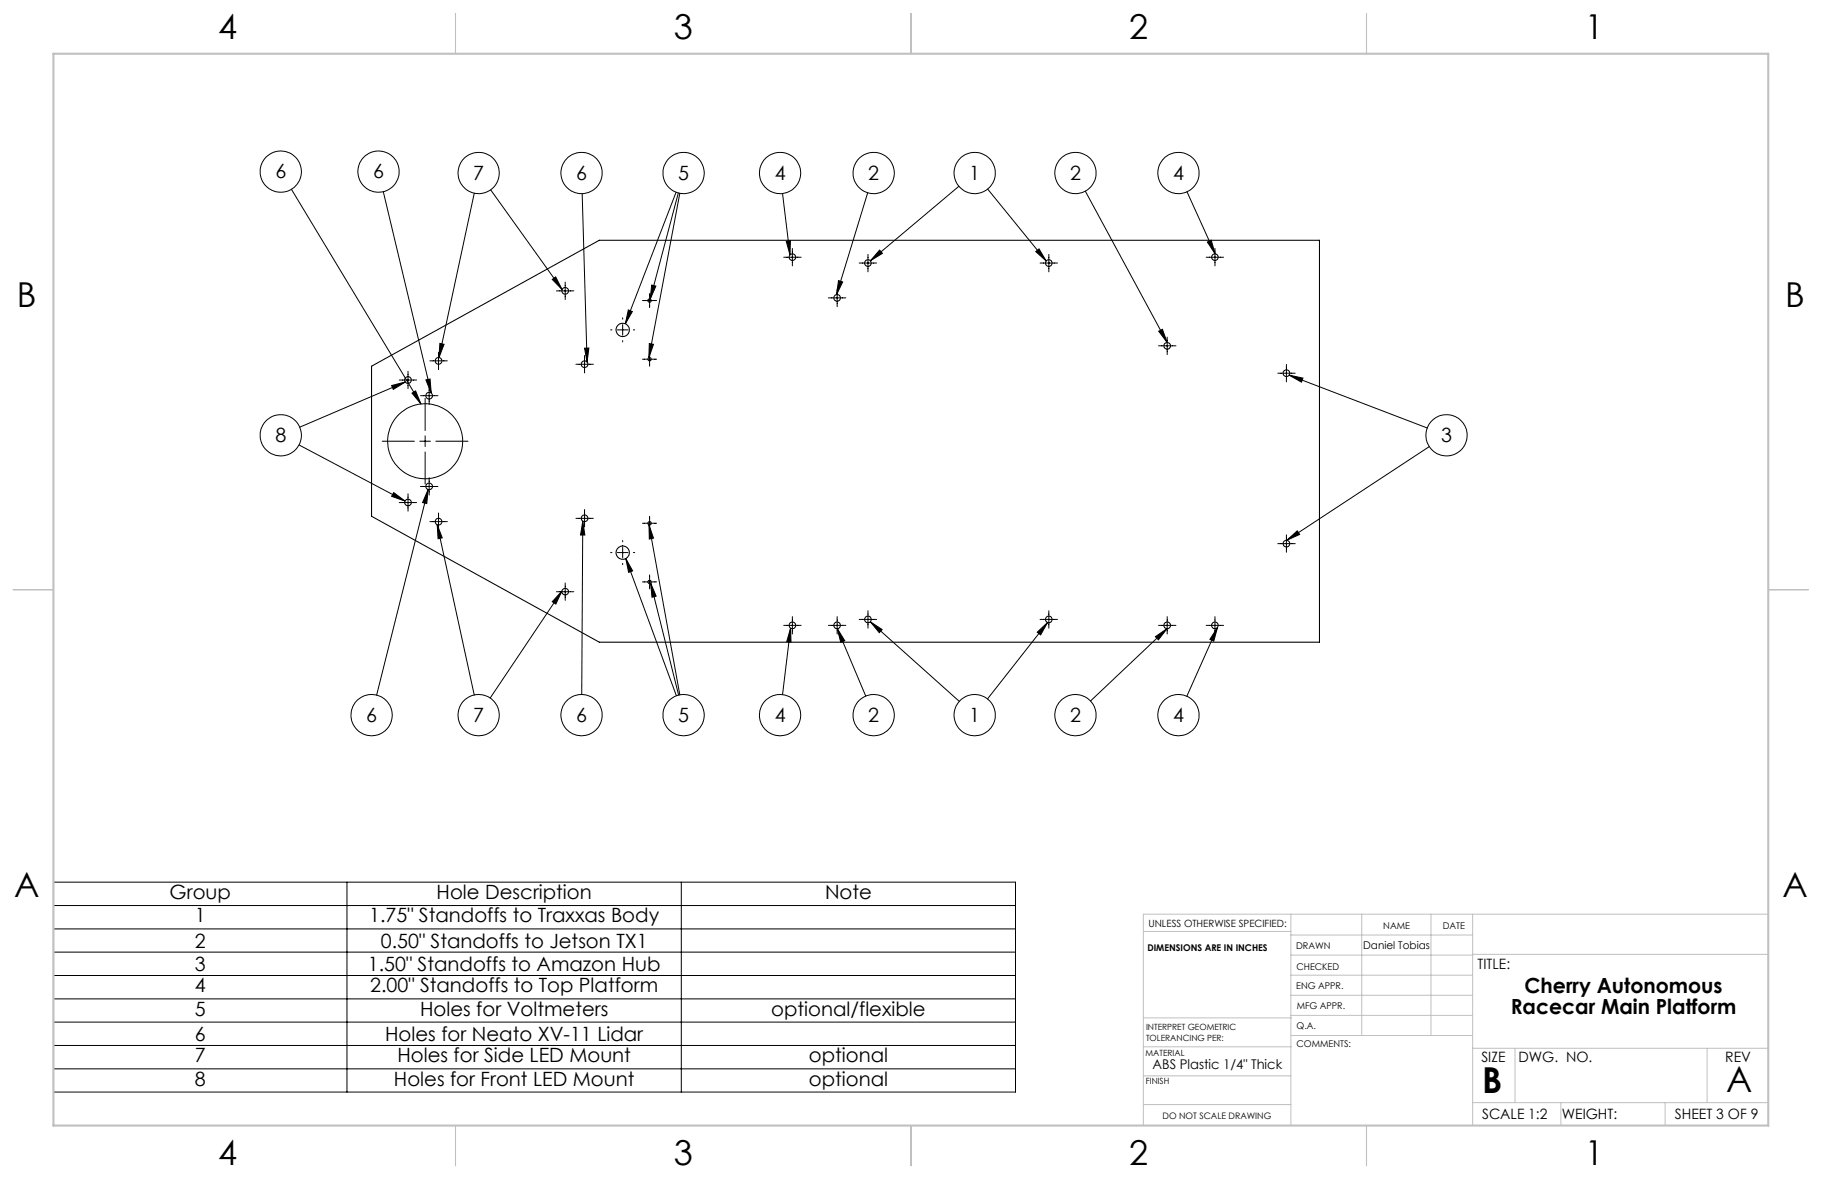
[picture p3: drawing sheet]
<svg xmlns="http://www.w3.org/2000/svg" width="432mm" height="279mm" viewBox="0 0 432 279" stroke-linecap="round" stroke-linejoin="round" font-family="sans-serif">
<g fill="none" stroke="#000" stroke-width=".24">
<path d="M69.1 44.9l30.7 50.8M90.8 45.4l11.4 47.7M112.4 45.8l-8.4 38.9M116.3 45l16.9 23.6M138 45.9l1.1 39.9M160.2 45.5l-12 31.2M160.8 45.7l-6.7 25.2M161.1 45.8l-7.3 39M185.5 45.9l1.7 14.5M186.3 57.2l1-.2-.1 3.4zM187.8 58.9v4.1M205.6 45.7l-7.3 24.1"/>
<path d="M208.5 59.3l.6 .7-2.8 1.8zM227.3 44.1l-21 17.7M234.1 44.8l13.8 17M245.5 59.6l.7-.6 1.7 2.8zM257.2 45.3l19.4 35.9M281.3 45.4l6.7 14.7M286.1 57.4l1-.5 .9 3.2zM287.9 58.9v4.1M130.9 66.2l.8-.6 1.5 3zM131.9 68.9h4.1M133.9 66.9v4.1M144.7 78.2h.3"/>
<path d="M146.3 78.2h2.5M147.6 75.3v.3M147.6 76.9v2.5M148.9 73.4l1 .4-1.7 2.9zM150.1 78.2h.3M152.3 71.2h3.3M154 69.6v3.3M154.4 67.6l1 .2-1.3 3.1zM185.7 61h4.2M196.3 70.6h4.1M198.4 68.5v4.2M198.7 66.5l1 .3-1.4 3z"/>
<path d="M203.6 62.3h4.2M205.7 60.3v4.1M246.5 62.3h4.1M248.6 60.3v4.1M274.6 78.5l.9-.5 1.1 3.2zM276.6 79.9v4.1M285.9 61h4.1M92.8 91.4l3.3-.9-2.9 1.8zM94.6 90.1h4.1M96.1 90.5l-25.1 10.7M96.7 88v4.1M97.6 93.2l.9-.6 1.3 3.1z"/>
<path d="M99.7 93.8h4.1M100.8 94.4v7.6M100.9 90l1-.2 .3 3.3zM101.7 91.7v4.1M101.9 85.5h4.1M103.9 83.5v4.1M104.2 81.4l1 .2-1.2 3.1zM136.5 86.3h4.1M138.5 82.5h1.1l-.5 3.3zM138.5 84.2v4.2M147.6 80.7v.3M152.3 85.1h3.3"/>
<path d="M153.9 81.4l1 .2-1.1 3.2zM154 83.5v3.3M274.6 82h4.1M302.8 88.4h4.2M304.9 86.4v4.1M305.5 88.9l3.3 .7-.4 1zM305.5 88.9l32.7 12.5M70.9 105.4l25.1 13.3M90.6 104.6h7.6M93.3 116.7l2.7 2-3.2-1.1zM94.6 119.1h4.1M96.7 117v4.1"/>
<path d="M99.5 104.6h2.5M99.7 115.3h4.1M100.8 103.3v2.5M100.8 107.1v7.6M101.5 116l-.4 3.3-.9-.2zM101.5 116l-12.2 48.7M101.7 113.2v4.1M103.3 104.6h7.6M338.7 105.8l-33.7 22.2M101.9 123.6h4.1M103.6 124.4l1.2 3.1-1 .2zM103.6 124.4l8.8 40.3"/>
<path d="M103.9 121.6v4.1M133.9 138.1v4.2M136.5 122.8h4.1M138.1 123.5l.5 3.3h-1zM138.1 123.5l-.2 41.1M138.5 120.8v4.1M144.7 131h.3M146.3 131h2.5M147.6 128.1v.3M147.6 129.7v2.5M147.6 133.5v.3M148.3 132.4l1.6 2.9-.9 .3z"/>
<path d="M148.3 132.4l12 32.5M150.1 131h.3M152.3 124h3.3M152.3 137.9h3.3M153.8 124.4l1.1 3.1-1 .2zM153.8 124.4l7.3 40.3M154 122.3v3.4M154 136.2v3.4M154.2 138.2l1.3 3.1-1 .2zM154.2 138.2l6.6 26.5M302.8 128.8h4.2M304.9 126.8v4.1"/>
<path d="M305 128l2.4-2.2 .6 .8zM131.9 140.2h4.1M133.1 140.1l-1.4 3.1-.8-.6zM133.1 140.1l-16.9 25.3M185.7 148.2h4.2M187.4 148.9l.1 3.3-1.1-.1zM187.4 148.9l-1.9 15.7M187.8 146.1v4.1M196.3 148.2h4.1M198.4 146.1v4.1M198.4 149l1.8 2.8-1 .4zM198.4 149l6.8 16"/>
<path d="M203.6 146.8h4.2M205.7 144.7v4.2M206.3 147.4l2.8 1.8-.7 .7zM206.3 147.4l21.1 18.8M245.8 149.8l2.4-2.3-1.6 3zM246.5 146.8h4.1M248.2 147.5l-14.2 18.1M248.6 144.7v4.2M273.8 150.9l2.8-1.9-2.1 2.6zM274.6 148.2h4.1M276.6 149l-18.2 17.1M276.6 146.1v4.1"/>
<path d="M285.9 148.2h4.1M287.9 146.1v4.1M288.5 148.7l-.8 3.2-1-.4zM288.5 148.7l-7.2 16.3M12.7 209.1h228v49.7h-228zM12.7 214.6h228M82.2 209.1v49.7M161.5 209.1v49.7M12.7 220.1h228M12.7 225.6h228M12.7 231.2h228M12.7 236.7h228"/>
<path d="M12.7 242.2h228M12.7 247.8h228M12.7 253.3h228"/>
<circle cx="66.5" cy="40.7" r="4.9"/>
<circle cx="89.7" cy="40.7" r="4.9"/>
<circle cx="113.4" cy="41" r="4.9"/>
<circle cx="137.8" cy="41" r="4.9"/>
<circle cx="162" cy="41" r="4.9"/>
<circle cx="184.9" cy="41" r="4.9"/>
<circle cx="207.1" cy="41" r="4.9"/>
<circle cx="231" cy="41" r="4.9"/>
<circle cx="254.9" cy="41" r="4.9"/>
<circle cx="279.3" cy="41" r="4.9"/>
<circle cx="66.5" cy="103.2" r="4.9"/>
<circle cx="100.7" cy="104.6" r="8.9"/>
<circle cx="342.8" cy="103.2" r="4.9"/>
<circle cx="88.1" cy="169.5" r="4.9"/>
<circle cx="113.4" cy="169.5" r="4.9"/>
<circle cx="137.8" cy="169.5" r="4.9"/>
<circle cx="162" cy="169.5" r="4.9"/>
<circle cx="184.9" cy="169.5" r="4.9"/>
<circle cx="207.1" cy="169.5" r="4.9"/>
<circle cx="231" cy="169.5" r="4.9"/>
<circle cx="254.9" cy="169.5" r="4.9"/>
<circle cx="279.3" cy="169.5" r="4.9"/>
</g>
<g fill="none" stroke="#c0c0c0" stroke-width=".24">
<path d="M305.9 216.6v50.1M322.7 216.6v28.8M339.1 216.6v28.8M349 216.6v50.1M419.1 216.6h-148.1v50.1M271 220.7h34.9M305.9 231.1h43.1M305.9 226.3h43.1M305.9 221.6h43.1M305.9 235.9h43.1M349 226.2h70.1M271 255h34.9"/>
<path d="M271 248.1h35M271 241.2h35M305.9 240.6h43.1M306 245.4h43M349 248.4h70.1M359.1 248.4v12.9M404.6 248.4v12.9M271 261.8h34.9M349 261.3h70.1M369.9 261.3v5.4M394.6 261.3v5.4"/>
</g>
<path d="M108 3.2v9.5M215.9 3.2v9.5M323.8 3.2v9.5M3.1 139.7h9.6M419.1 139.7h9.5M108 266.7v9.6M215.9 266.7v9.6M323.8 266.7v9.6" fill="none" stroke="#c0c0c0" stroke-width=".25"/>
<path d="M12.7 12.7h406.4v254h-406.4z" fill="none" stroke="#c0c0c0" stroke-width=".5"/>
<path d="M208.5 59.3l.6 .7-2.8 1.8zM245.5 59.6l.7-.6 1.7 2.8zM245.8 149.8l2.4-2.3-1.6 3zM206.3 147.4l2.8 1.8-.7 .7zM286.1 57.4l1-.5 .9 3.2zM186.3 57.2l1-.2-.1 3.4zM198.7 66.5l1 .3-1.4 3zM274.6 78.5l.9-.5 1.1 3.2zM305.5 88.9l3.3 .7-.4 1zM305 128l2.4-2.2 .6 .8zM187.4 148.9l.1 3.3-1.1-.1zM288.5 148.7l-.8 3.2-1-.4zM153.8 124.4l1.1 3.1-1 .2zM154.2 138.2l1.3 3.1-1 .2zM148.3 132.4l1.6 2.9-.9 .3zM198.4 149l1.8 2.8-1 .4zM273.8 150.9l2.8-1.9-2.1 2.6zM154.4 67.6l1 .2-1.3 3.1zM153.9 81.4l1 .2-1.1 3.2zM148.9 73.4l1 .4-1.7 2.9zM130.9 66.2l.8-.6 1.5 3zM104.2 81.4l1 .2-1.2 3.1zM92.8 91.4l3.3-.9-2.9 1.8zM93.3 116.7l2.7 2-3.2-1.1zM103.6 124.4l1.2 3.1-1 .2zM133.1 140.1l-1.4 3.1-.8-.6zM101.5 116l-.4 3.3-.9-.2zM138.1 123.5l.5 3.3h-1zM138.5 82.5h1.1l-.5 3.3zM100.9 90l1-.2 .3 3.3zM97.6 93.2l.9-.6 1.3 3.1z" fill="#000"/>
<g fill="none" stroke="#000" stroke-width=".25">
<path d="M88.1 86.8l53.9-29.9h170.7v95.3h-170.7l-53.9-29.9z"/>
<circle cx="134" cy="68.9" r=".8"/>
<circle cx="147.6" cy="78.2" r="1.59"/>
<circle cx="153.9" cy="71.2" r=".39"/>
<circle cx="187.8" cy="60.9" r=".79"/>
<circle cx="198.4" cy="70.6" r=".79"/>
<circle cx="205.7" cy="62.4" r=".79"/>
<circle cx="248.5" cy="62.4" r=".79"/>
<circle cx="287.9" cy="61" r=".78"/>
<circle cx="96.7" cy="90.1" r=".8"/>
<circle cx="101.7" cy="93.8" r=".8"/>
<circle cx="103.9" cy="85.5" r=".79"/>
<circle cx="138.5" cy="86.3" r=".79"/>
<circle cx="153.9" cy="85.1" r=".39"/>
<circle cx="276.6" cy="82" r=".8"/>
<circle cx="304.9" cy="88.4" r=".79"/>
<circle cx="96.7" cy="119.1" r=".79"/>
<circle cx="101.7" cy="115.3" r=".79"/>
<circle cx="103.9" cy="123.6" r=".8"/>
<circle cx="138.5" cy="122.8" r=".79"/>
<circle cx="147.6" cy="131" r="1.59"/>
<circle cx="153.9" cy="124" r=".4"/>
<circle cx="153.9" cy="137.9" r=".4"/>
<circle cx="304.9" cy="128.8" r=".79"/>
<circle cx="134" cy="140.2" r=".79"/>
<circle cx="187.8" cy="148.2" r=".79"/>
<circle cx="198.4" cy="148.2" r=".78"/>
<circle cx="205.7" cy="146.8" r=".79"/>
<circle cx="248.5" cy="146.8" r=".79"/>
<circle cx="276.6" cy="148.2" r=".79"/>
<circle cx="287.9" cy="148.2" r=".78"/>
</g>
<g font-size="8.5">
<text x="351.3" y="259">B</text>
<text x="409.1" y="258.9">A</text>
</g>
<g font-size="8.1">
<text x="51.7" y="9.3">4</text>
<text x="159.7" y="9.3">3</text>
<text x="267.6" y="9.3">2</text>
<text x="375.6" y="9.3">1</text>
<text x="4" y="72.8">B</text>
<text x="423.1" y="72.8">B</text>
<text x="3.3" y="212.5">A</text>
<text x="422.4" y="212.5">A</text>
<text x="51.7" y="276">4</text>
<text x="159.7" y="276">3</text>
<text x="267.6" y="276">2</text>
<text x="375.6" y="276">1</text>
</g>
<g font-size="4.9">
<text x="361.3" y="235.3">Cherry Autonomous</text>
<text x="358" y="240.2">Racecar Main Platform</text>
</g>
<g font-size="4.7">
<text x="65.3" y="42.3">6</text>
<text x="88.4" y="42.3">6</text>
<text x="112.2" y="42.6">7</text>
<text x="136.5" y="42.6">6</text>
<text x="160.7" y="42.6">5</text>
<text x="183.6" y="42.6">4</text>
<text x="205.8" y="42.6">2</text>
<text x="229.7" y="42.6">1</text>
<text x="253.6" y="42.6">2</text>
<text x="278" y="42.6">4</text>
<text x="65.3" y="104.8">8</text>
<text x="341.5" y="104.8">3</text>
<text x="86.8" y="171.1">6</text>
<text x="112.2" y="171.1">7</text>
<text x="136.5" y="171.1">6</text>
<text x="160.7" y="171.1">5</text>
<text x="183.6" y="171.1">4</text>
<text x="205.8" y="171.1">2</text>
<text x="229.7" y="171.1">1</text>
<text x="253.6" y="171.1">2</text>
<text x="278" y="171.1">4</text>
<text x="40.2" y="213.1">Group</text>
<text x="103.5" y="213.1">Hole Description</text>
<text x="195.5" y="213.1">Note</text>
<text x="46.2" y="218.6">1</text>
<text x="87.5" y="218.6">1.75&quot; Standoffs to Traxxas Body</text>
<text x="46.2" y="224.6">2</text>
<text x="90.3" y="224.6">0.50&quot; Standoffs to Jetson TX1</text>
<text x="46.2" y="230.1">3</text>
<text x="87.2" y="230.1">1.50&quot; Standoffs to Amazon Hub</text>
<text x="46.2" y="235.2">4</text>
<text x="87.8" y="235.2">2.00&quot; Standoffs to Top Platform</text>
<text x="46.2" y="240.7">5</text>
<text x="99.6" y="240.7">Holes for Voltmeters</text>
<text x="182.8" y="240.7">optional/flexible</text>
<text x="46.2" y="246.7">6</text>
<text x="46.2" y="251.7">7</text>
<text x="91.3" y="246.7">Holes for Neato XV-11 Lidar</text>
<text x="94.2" y="251.7">Holes for Side LED Mount</text>
<text x="191.7" y="251.7">optional</text>
<text x="46.2" y="257.3">8</text>
<text x="93.4" y="257.3">Holes for Front LED Mount</text>
<text x="191.7" y="257.3">optional</text>
</g>
<g font-size="3.4">
<text x="350.2" y="229.5">TITLE:</text>
<text x="351.1" y="251.6">SIZE</text>
<text x="359.9" y="251.6">DWG. NO.</text>
<text x="408.9" y="251.7">REV</text>
<text x="351.2" y="265.2">SCALE 1:2</text>
<text x="370.1" y="265.3">WEIGHT:</text>
<text x="396.9" y="265.2">SHEET 3 OF 9</text>
</g>
<text font-size="3.2" x="273.1" y="253.3">ABS Plastic 1/4&quot; Thick</text>
<text font-size="2.5" x="323.1" y="224.8">Daniel Tobias</text>
<text font-size="2.4" x="272.2" y="219.7">UNLESS OTHERWISE SPECIFIED:</text>
<g font-size="2.2">
<text x="327.8" y="220.1">NAME</text>
<text x="341.9" y="220.1">DATE</text>
<text x="271.9" y="225.3">DIMENSIONS ARE IN INCHES</text>
<text x="307.2" y="224.9">DRAWN</text>
<text x="307.3" y="229.8">CHECKED</text>
<text x="307.2" y="234.5">ENG APPR.</text>
<text x="307.3" y="239.2">MFG APPR.</text>
<text x="307.3" y="243.9">Q.A.</text>
<text x="307.3" y="248.1">COMMENTS:</text>
</g>
<text font-size="2.1" x="275.5" y="265.1">DO NOT SCALE DRAWING</text>
<g font-size="2">
<text x="271.6" y="244.1">INTERPRET GEOMETRIC</text>
<text x="271.5" y="250.2">MATERIAL</text>
<text x="271.6" y="246.6">TOLERANCING PER:</text>
<text x="271.5" y="257">FINISH</text>
</g>
</svg>
